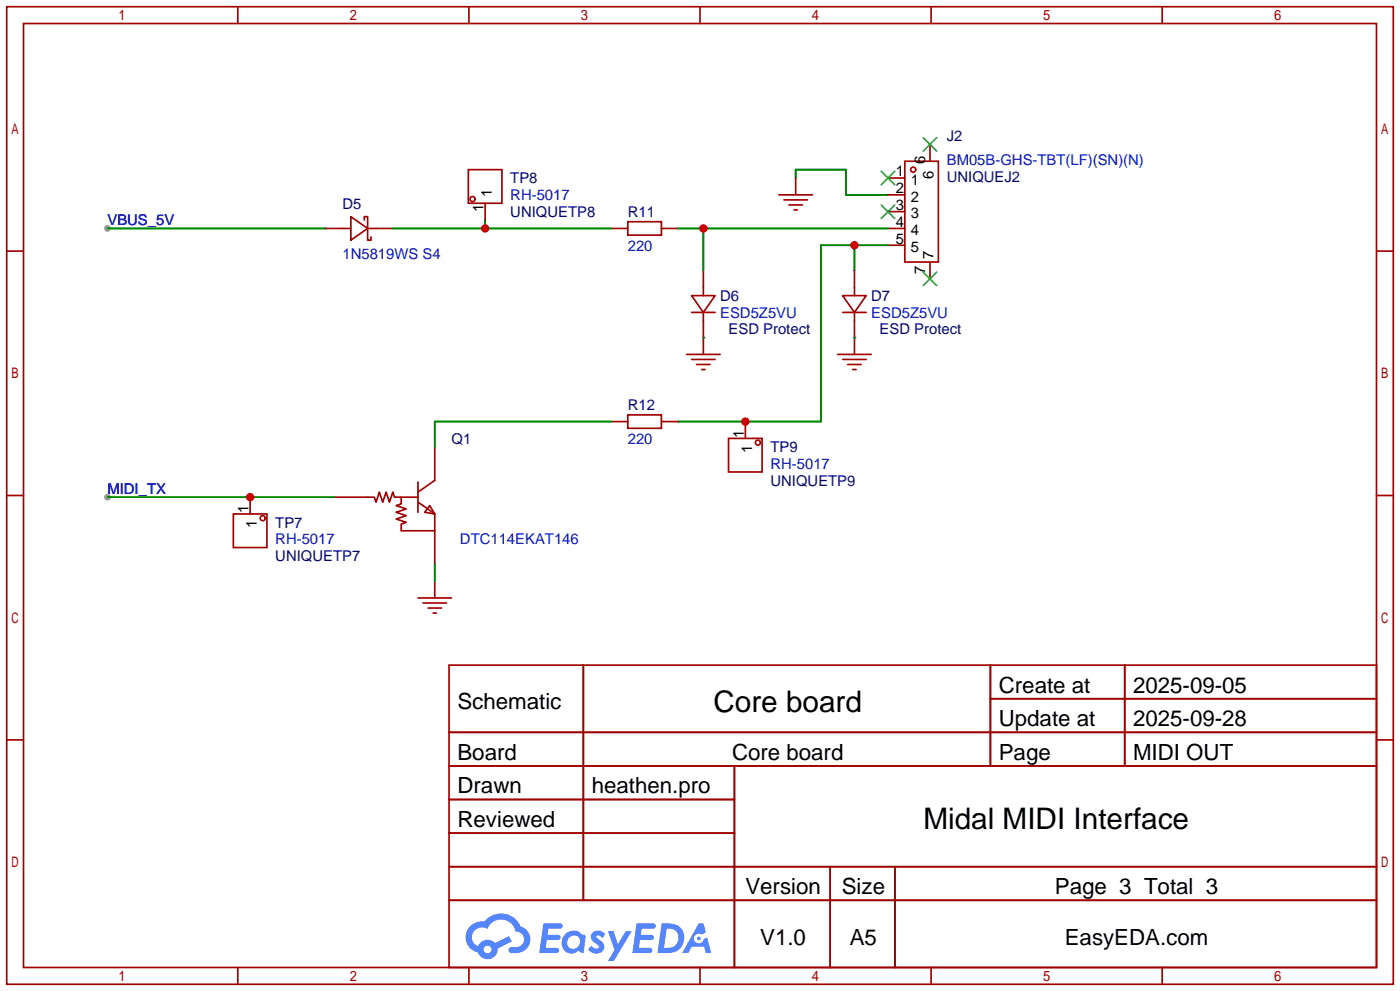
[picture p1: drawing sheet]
<svg xmlns="http://www.w3.org/2000/svg" width="212mm" height="150mm" viewBox="0 0 212 150" stroke-linecap="round" stroke-linejoin="round" font-family="sans-serif">
<g fill="#999">
<circle cx="16.3" cy="34.5" r=".51"/>
<circle cx="16.3" cy="75.2" r=".51"/>
</g>
<g fill="none" stroke="#a10000" stroke-width=".25">
<path d="M1 1h209.8v147.8h-209.8zM3.6 3.6h204.7v142.7h-204.7zM36 1v2.6M71 1v2.6M105.9 1v2.6M140.9 1v2.6M175.9 1v2.6M1 38h2.6M208.3 38h2.5M1 74.9h2.6M208.3 74.9h2.5M1 111.9h2.6"/>
<path d="M67.9 100.6h140.4v45.7h-140.4zM67.9 110.7h140.4M67.9 115.8h140.4M88.3 100.6v35.5M111.1 115.8v30.5M149.9 100.6v15.2M149.9 105.7h58.4M170.2 100.6v15.2M208.3 111.9h2.5M67.9 120.9h43.2M67.9 131.1h140.4M67.9 126h43.2"/>
<path d="M67.9 136.1h140.4M125.6 131.1v15.2M135.4 131.1v15.2M36 146.3v2.5M71 146.3v2.5M105.9 146.3v2.5M140.9 146.3v2.5M175.9 146.3v2.5"/>
</g>
<g fill="#5487ff">
<path d="M89.7 141a1.3 1.3 0 0 1 1.9 .3l-.4 .6a.54 .54 0 0 0-1-.2l.1 .1a2.32 2.32 0 0 1 1.2 1.4 1.36 1.36 0 0 1-1.2 1 1.36 1.36 0 0 1-1.3-.6l.5-.6a.7 .7 0 0 0 1.1 .3v-.3a2.4 2.4 0 0 1-1.2-1.3l.1-.5z"/>
<path d="M92 140.8h.8l.7 2 1.2-2h.9l-2.7 4.5h-.9l1-1.6z"/>
<path d="M82.2 139.6h1.6a1.31 1.31 0 0 1 1.3 .2 .4 .4 0 0 1-.4 .6h-1.7l-.1 1h1.6a.4 .4 0 0 1 .3 .4 .4 .4 0 0 1-.4 .4l-1.7-.1-.1 1.2h.8a1.23 1.23 0 0 1 1.2 .2 .39 .39 0 0 1-.4 .6h-2.6z"/>
<path d="M96.3 139.6h1.6a1.32 1.32 0 0 1 1.3 .2 .39 .39 0 0 1-.4 .6h-1.7l-.1 1h1.6a.4 .4 0 0 1 .3 .4 .4 .4 0 0 1-.4 .3h-1.7l-.1 1.2h.8a1.23 1.23 0 0 1 1.2 .2 .39 .39 0 0 1-.4 .6h-2.6z"/>
<path d="M105.7 139.6h.8l.3 1.4-.6 .3a.75 .75 0 0 0-1.2 .3 .75 .75 0 0 0 .5 1.1 .75 .75 0 0 0 1-.7l.5-.3 .6 2.4h-.8l-.3-.9h-1.8l-.6 .9h-.9z"/>
<path d="M100.1 139.6l-.6 4.5h1.4a2.27 2.27 0 0 0 2.6-1.6 2.27 2.27 0 0 0-1.4-2.7zM100.9 140.4a1.5 1.5 0 0 1 1.8 1.6 1.5 1.5 0 0 1-1.9 1.3h-.3z"/>
<path d="M85.5 141.3a1.62 1.62 0 0 0-.4 2.1 1.62 1.62 0 0 0 2.1 .6l.3-.2 .4 .2 .4 .1 .3-2.5-.1-.2-.2-.1a.57 .57 0 0 1-.6-.3 1.73 1.73 0 0 0-2.2 .3zM86.1 141.8a.96 .96 0 0 1 1.5 0 .96 .96 0 0 1-.2 1.4 .95 .95 0 0 1-1.4 0 .95 .95 0 0 1 .1-1.4z"/>
<path d="M71.2 140a2.37 2.37 0 0 0 1.1 4.1 1.54 1.54 0 0 0 1.8 .9 1.54 1.54 0 0 0 1.2-1.6l2.2-1-.5-.8-2.1 1a1.57 1.57 0 0 0-2.6 .5 1.5 1.5 0 0 1-.7-2.1 1.5 1.5 0 0 1 2.2-.5 2.23 2.23 0 0 1 2.3-1.4 2.23 2.23 0 0 1 1.9 1.8 1.16 1.16 0 0 1 1.3 1.1 1.16 1.16 0 0 1-1.1 1.2h-.7a.47 .47 0 0 0-.6 .4 .47 .47 0 0 0 .5 .5 2.26 2.26 0 0 0 2.8-2.5 2.12 2.12 0 0 0-1.5-1.5 3.2 3.2 0 0 0-5.4-.7l-.4-.1a2.55 2.55 0 0 0-1.7 .7zM73.2 143.6a.6 .6 0 0 1 1.2 0 .6 .6 0 0 1-1.2 0z"/>
<circle cx="105.7" cy="141.9" r=".28"/>
</g>
<g fill="none" stroke="#a10000" stroke-width=".25">
<path d="M49.3 34.5h3.8M53.1 32.8l2.5 1.7-2.5 1.8zM55.1 33.3v-.5h.5v3.5h.5v-.5M55.6 34.5h3.8M70.9 25.7h5v5h-5zM73.4 30.7v2.6M92.5 34.5h2.5M95 33.5h5.1v2.1h-5.1zM100.1 34.5h2.5M117.9 29.5h5M118.6 30.2h3.6M119.4 31h2"/>
<path d="M120.1 31.7h.5M120.4 26.9v2.6M134.4 34.5h2.5M134.4 26.9h2.5M134.4 29.5h2.5M134.4 32h2.5M134.4 37.1h2.5M136.9 24.4h5.1v15.2h-5.1zM140.7 21.8v2.6M140.7 39.6v2.6M103.9 53.6h5.1M104.6 44.7h3.6l-1.8 2.5z"/>
<path d="M104.6 47.2h3.6M104.6 54.4h3.6M105.4 55.1h2M106.2 55.9h.5M106.4 40.9v3.8M106.4 47.2v6.4M126.7 53.6h5.1M127.5 44.7h3.6l-1.8 2.5zM127.5 47.2h3.6M127.5 54.4h3.6M128.3 55.1h2M129 55.9h.5"/>
<path d="M129.3 40.9v3.8M129.3 47.2v6.4M35.3 77.7h5.1v5.1h-5.1zM37.8 75.2v2.5M50.5 75.2h6.1l.3 .7 .5-1.5 .5 1.5 .5-1.5 .5 1.5 .5-1.5 .3 .8h3.5M60.7 75.2v1l-.8 .3 1.6 .5-1.6 .5 1.6 .5-1.6 .5 1.6 .5-.8 .2v1.1h5.1v-2.6l-2.6-1.8M63.2 72.9v4.6M65 76.5l.8 1.2-1.5-.2zM65.8 67.6v5l-2.6 1.8M92.5 63.8h2.5M95 62.7h5.1v2.1h-5.1zM100.1 63.8h2.5"/>
<path d="M110.2 66.3h5.1v5.1h-5.1zM112.8 63.8v2.5M63.2 90.4h5.1M64 91.2h3.6M64.8 91.9h2M65.5 92.7h.5M65.8 80.3v5M65.8 87.9v2.5"/>
<circle cx="71.5" cy="30.1" r=".38"/>
<circle cx="138.2" cy="25.7" r=".38"/>
<circle cx="39.8" cy="78.4" r=".38"/>
<circle cx="114.7" cy="66.9" r=".38"/>
</g>
<g fill="none" stroke="#008700" stroke-width=".25">
<path d="M16.3 34.5h33M59.4 34.5h33.1M73.4 33.3v1.2M102.6 34.5h31.8M106.4 34.5v6.4M120.4 26.9v-1.2h7.6v3.8h6.4M129.3 37.1v3.8M134.4 37.1h-10.2v26.7h-21.6M106.4 51.1h.1M129.3 51.1h.1M16.3 75.2h34.2M92.5 63.8h-26.7v3.8"/>
<path d="M65.8 85.3v2.6"/>
</g>
<path d="M133.3 25.9l2.1 2M133.3 31l2.1 2M135.4 25.9l-2.1 2M135.4 31l-2.1 2M139.7 20.8l2 2.1M141.7 20.8l-2 2.1M139.7 41.1l2 2.1M141.7 41.1l-2 2.1" fill="none" stroke="#3c3" stroke-width=".25"/>
<g fill="#c00">
<circle cx="37.8" cy="75.2" r=".63"/>
<circle cx="129.3" cy="37.1" r=".63"/>
<circle cx="112.8" cy="63.8" r=".63"/>
<circle cx="106.4" cy="34.5" r=".63"/>
<circle cx="73.4" cy="34.5" r=".63"/>
</g>
<g font-size="4.5">
<text x="107.9" y="107.6">Core board</text>
<text x="139.7" y="125.4">Midal MIDI Interface</text>
</g>
<g font-size="3.4">
<text x="69.2" y="107.3">Schematic</text>
<text x="151.1" y="104.7">Create at</text>
<text x="171.4" y="104.7">2025-09-05</text>
<text x="151.1" y="109.8">Update at</text>
<text x="171.4" y="109.8">2025-09-28</text>
<text x="69.2" y="114.9">Board</text>
<text x="69.2" y="120">Drawn</text>
<text x="89.5" y="120">heathen.pro</text>
<text x="110.8" y="114.9">Core board</text>
<text x="151.1" y="114.9">Page</text>
<text x="171.4" y="114.9">MIDI OUT</text>
<text x="69.2" y="125.1">Reviewed</text>
<text x="112.8" y="135.2">Version</text>
<text x="127.4" y="135.2">Size</text>
<text x="159.6" y="135.2">Page 3 Total 3</text>
<text x="115" y="142.8">V1.0</text>
<text x="128.6" y="142.8">A5</text>
<text x="161.1" y="142.8">EasyEDA.com</text>
</g>
<g font-size="2.2" fill="#000080">
<text x="143.3" y="21.4">J2</text>
<text x="77.2" y="27.7">TP8</text>
<text x="143.3" y="27.5">UNIQUEJ2</text>
<text x="51.8" y="31.5">D5</text>
<text x="77.2" y="32.8">UNIQUETP8</text>
<text x="95" y="32.8">R11</text>
<text x="109" y="45.5">D6</text>
<text x="131.8" y="45.5">D7</text>
<text x="110.2" y="50.6">ESD Protect</text>
<text x="133.1" y="50.6">ESD Protect</text>
<text x="95" y="62">R12</text>
<text x="68.3" y="67.1">Q1</text>
<text x="116.6" y="68.4">TP9</text>
<text x="116.6" y="73.4">UNIQUETP9</text>
<text x="41.7" y="79.8">TP7</text>
<text x="41.7" y="84.9">UNIQUETP7</text>
</g>
<g font-size="2.2">
<text x="74.4" y="29.8" transform="rotate(-90 74.4 29.8)">1</text>
<text x="135.5" y="26.7">1</text>
<text x="135.5" y="29.2">2</text>
<text x="137.8" y="28">1</text>
<text x="140" y="24.7" transform="rotate(-90 140 24.7)">6</text>
<text x="141.3" y="27.1" transform="rotate(-90 141.3 27.1)">6</text>
<text x="73.2" y="32.1" transform="rotate(-90 73.2 32.1)">1</text>
<text x="135.5" y="31.8">3</text>
<text x="135.5" y="34.3">4</text>
<text x="137.8" y="30.5">2</text>
<text x="137.8" y="33">3</text>
<text x="137.8" y="35.6">4</text>
<text x="135.5" y="36.8">5</text>
<text x="137.8" y="38.1">5</text>
<text x="140" y="41.5" transform="rotate(-90 140 41.5)">7</text>
<text x="141.3" y="39.2" transform="rotate(-90 141.3 39.2)">7</text>
<text x="112.5" y="66.2" transform="rotate(-90 112.5 66.2)">1</text>
<text x="113.8" y="68.5" transform="rotate(-90 113.8 68.5)">1</text>
<text x="37.6" y="77.6" transform="rotate(-90 37.6 77.6)">1</text>
<text x="38.9" y="79.9" transform="rotate(-90 38.9 79.9)">1</text>
</g>
<g font-size="2.2" fill="#00f">
<text x="143.3" y="24.9">BM05B-GHS-TBT(LF)(SN)(N)</text>
<text x="16.3" y="34.1">VBUS_5V</text>
<text x="77.2" y="30.3">RH-5017</text>
<text x="51.8" y="39.2">1N5819WS S4</text>
<text x="95" y="37.9">220</text>
<text x="109" y="48">ESD5Z5VU</text>
<text x="131.8" y="48">ESD5Z5VU</text>
<text x="95" y="67.1">220</text>
<text x="116.6" y="70.9">RH-5017</text>
<text x="16.3" y="74.7">MIDI_TX</text>
<text x="41.7" y="82.3">RH-5017</text>
<text x="69.6" y="82.3">DTC114EKAT146</text>
</g>
</svg>
